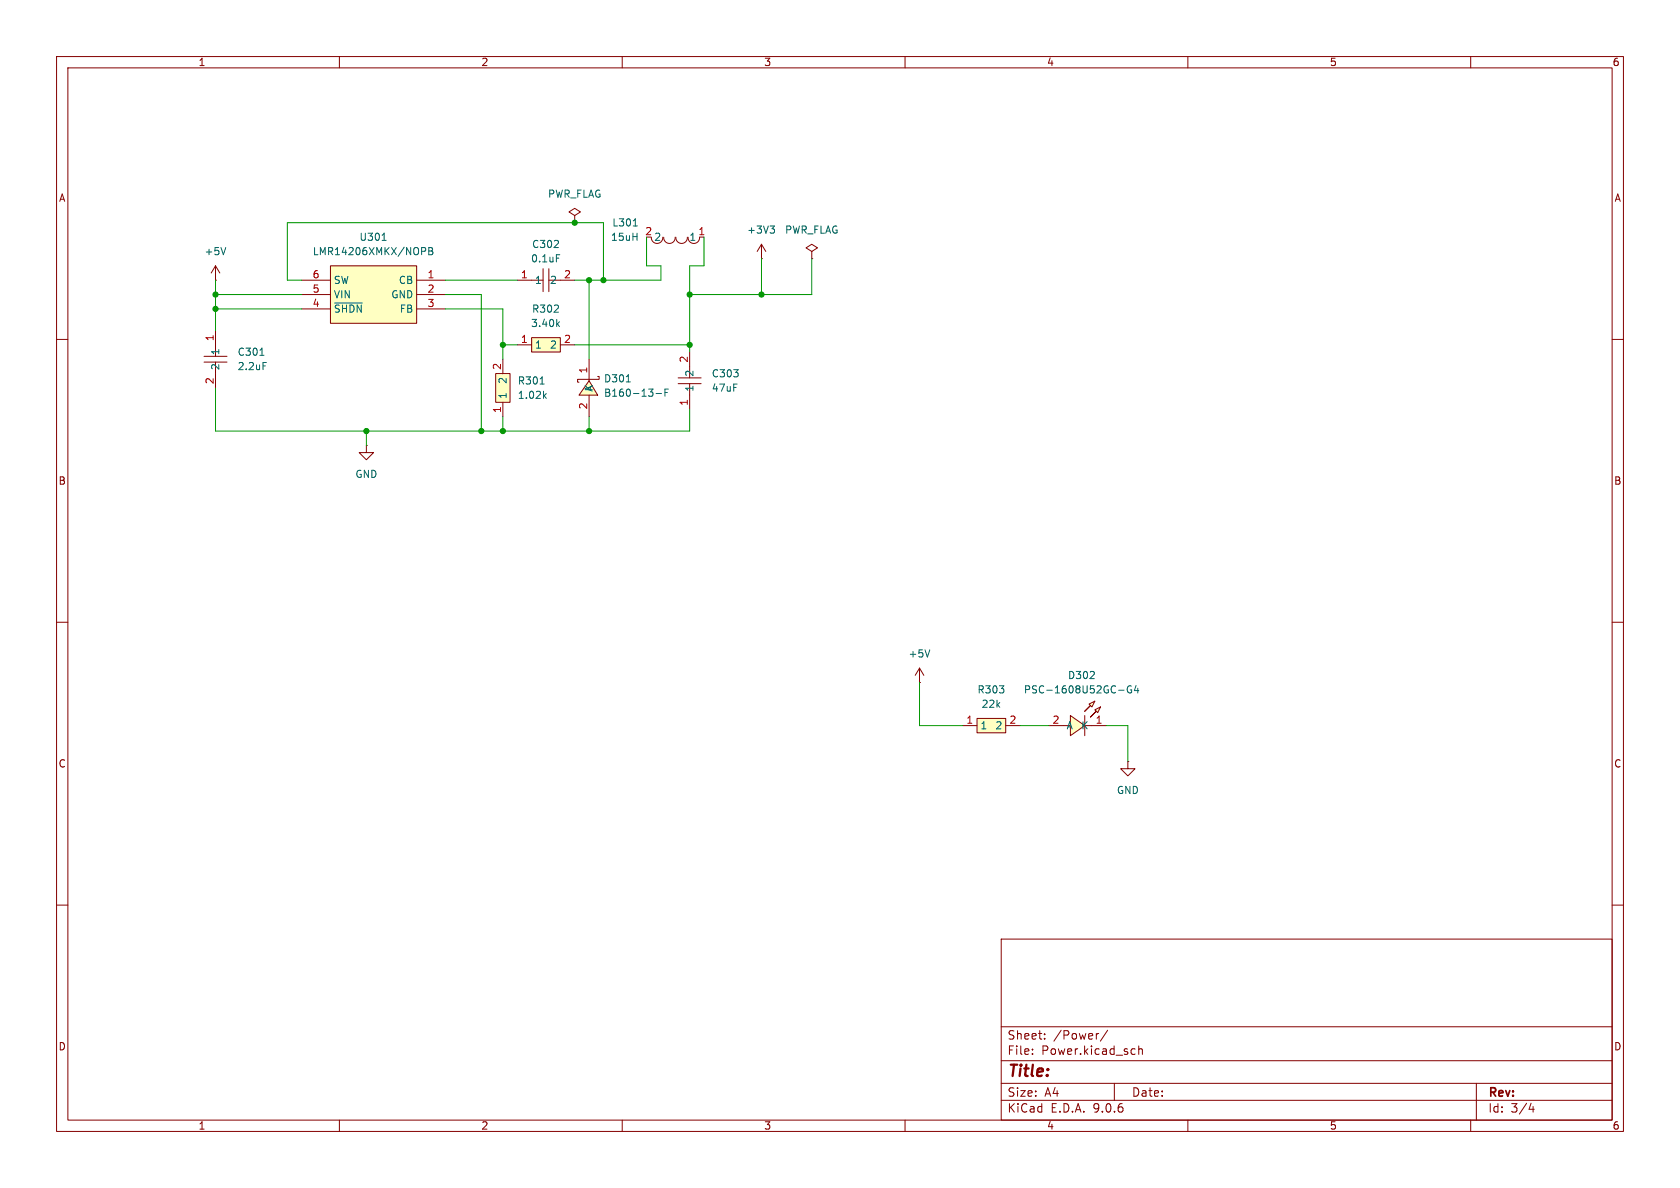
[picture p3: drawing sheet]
<svg xmlns="http://www.w3.org/2000/svg" width="297mm" height="210mm" viewBox="0 0 297 210" stroke-linecap="round" stroke-linejoin="round" font-family="sans-serif">
<g fill="none" stroke="#840000" stroke-width=".18">
<path d="M10 10h277v190h-277zM12 12h273v186h-273zM60 10v2M110 10v2M160 10v2M210 10v2M260 10v2M10 60h2M64.8 78.7v1.3h1.2l-1.2 1.3-1.3-1.3h1.3M64.8 78.7h.1M119.9 66.8h4M119.9 67.8h4"/>
<path d="M121.9 62.2v4.6M121.9 67.8v4.6M285 60h2M10 110h2M162.6 118.1l-.8 1.3M162.6 118.1l.7 1.3M162.6 118.1v2.6M285 110h2M162.6 120.7h.1M10 160h2M177 166h108v32h-108zM285 160h2"/>
<path d="M60 198v2M110 198v2M160 198v2M177 194.5h108M177 191.5h108M177 187.5h108M177 181.5h108M182.5 186.3v.1M182.5 185.5v.1M184.7 183.6v.1M184.7 182.8v.1M194.2 182.7l-.2 .1"/>
<path d="M195.8 182.1l-1.3 2M197 191.5v3M200.2 185.4l.5 .1M200.7 186.3l-.5 .1M201.3 185.5l.2-.1 .4 .1 .1 .9M201.3 184.9v1.5M210 198v2M260 198v2M261 191.5v6.5M270.7 195l-.4 1.1h.9M271 195.6v1"/>
</g>
<path d="M164.4 114.9l-.4 1.2" fill="none" stroke="#006464" stroke-width=".18"/>
<path d="M104.1 67.3l1.6 2.6h-3.3z" fill="#ffffc2"/>
<path d="M115.1 41.9a1.01 1.01 0 0 0 1.1 1.1 1.01 1.01 0 0 0 1-1.1M117.3 41.9a1.01 1.01 0 0 0 1.1 1.1 1.01 1.01 0 0 0 1-1.1M119.5 41.9a1.01 1.01 0 0 0 1 1.1 1.01 1.01 0 0 0 1-1.1M121.6 41.9a1.01 1.01 0 0 0 1.1 1.1 1.01 1.01 0 0 0 1-1.1M104.1 67.3l1.6 2.6h-3.3zM104.1 63.5v3.8M104.1 69.9v3.8M105.7 66.6h.2v.5h-3.8v.5h.3" fill="none" stroke="#840000" stroke-width=".18"/>
<path d="M112 39.9h.7M110.7 67.5h.7M116 69.6h1M117.6 69.4h.4M118.2 68.8h-.6v1.2" fill="none" stroke="#006464" stroke-width=".18"/>
<g fill="#ffffc2">
<path d="M193.6 125.5l1-.5-.5 1z"/>
<path d="M192.5 124.5l1.1-.5-.6 1z"/>
<path d="M193.8 125.7l-1 1.1z"/>
<path d="M191.8 125.7l1-1z"/>
<path d="M189.2 126.5l2.6 1.8-2.6 1.8z"/>
</g>
<path d="M185.4 128.3h2.6M189.2 126.5l2.6 1.8-2.6 1.8zM191.8 125.7l1-1-1 1M191.8 126.5v3.6M191.8 128.3h3.8M192.5 124.5l1.1-.5-.6 1zM192.8 126.8l1-1.1-1 1.1M193.6 125.5l1-.5-.5 1z" fill="none" stroke="#840000" stroke-width=".18"/>
<path d="M197.8 122h.9M200 121.3a.59 .59 0 0 0-.7 .6 .59 .59 0 0 0 .7 .5l.1-.4h-.3M200.8 121.2l-.3 .9h.8M201.1 121.7v.8" fill="none" stroke="#006464" stroke-width=".18"/>
<path d="M172.7 127h5.1v2.5h-5.1z" fill="#ffffc2"/>
<path d="M134.6 45.7h.1M134.6 43.2l-.7 1.3M134.6 43.2l.8 1.3M134.6 43.2v2.5M143.5 44.5l1-.7-1-.6-1 .6 1 .7v1.2M143.5 45.7h.1M170.2 128.3h2.5M172.7 127h5.1v2.5h-5.1zM177.8 128.3h2.5M199.4 134.6v1.3h1.3l-1.3 1.3-1.3-1.3h1.3M199.4 134.6h.1" fill="none" stroke="#840000" stroke-width=".18"/>
<path d="M136.1 39.9h.8l-.4 .5M136.7 40.4l.2 .3v.3l-.2 .2" fill="none" stroke="#006464" stroke-width=".18"/>
<path d="M87.6 66h2.6v5.1h-2.6z" fill="#ffffc2"/>
<path d="M38.1 58.4v4.6M36.1 63h4M36.1 64h4M38.1 64v4.6M87.6 66h2.6v5.1h-2.6zM88.9 63.5v2.5M88.9 71.1v2.6" fill="none" stroke="#840000" stroke-width=".18"/>
<path d="M46 62.8h.7M46.5 64.1h.6M95.5 67.9h.7M96.2 69.9l.4 .5M96.6 69.6l-.5 .5" fill="none" stroke="#006464" stroke-width=".18"/>
<path d="M58.4 47h15.3v10.2h-15.3z" fill="#ffffc2"/>
<g fill="none" stroke="#840000" stroke-width=".18">
<path d="M101.6 38.1l1-.6-1-.7-1 .7 1 .6v1.3M101.6 39.4h.1M38.1 49.5h.1M38.1 47l-.8 1.3M38.1 47l.8 1.3M38.1 47v2.5M53.3 49.5h5.1M53.3 52.1h5.1M53.3 54.6h5.1M58.4 47h15.3v10.2h-15.3zM73.7 49.5h5M73.7 52.1h5"/>
<path d="M73.7 54.6h5"/>
</g>
<path d="M39.9 43.8l-.4 1.2M59.2 53.6h4.8M67.6 42.5h.7M74.5 43.8h.5l.3 .2-.2 .4h-.6M75.8 43.8h.4l.3 .2-.3 .4 .3 .1v.3l-.2 .2h-.5zM75.8 44.4h.4" fill="none" stroke="#006464" stroke-width=".18"/>
<path d="M94 59.7h5.1v2.5h-5.1z" fill="#ffffc2"/>
<path d="M91.4 49.5h4.6M94 59.7h5.1v2.5h-5.1zM96 47.5v4.1M97 49.5h4.6M97 47.5v4.1M91.4 61h2.6M99.1 61h2.5" fill="none" stroke="#840000" stroke-width=".18"/>
<path d="M98.4 45h.6M98.5 57.2l.4 .5M98.9 56.9l-.5 .5" fill="none" stroke="#006464" stroke-width=".18"/>
<g fill="none" stroke="#009600" stroke-width=".18">
<path d="M38.1 52.1h15.2M38.1 49.5v8.9M38.1 54.6h15.2M53.3 49.5h-2.5v-10.1h55.9v10.1M78.7 49.5h12.7M78.7 52.1h6.4v24.1M78.7 54.6h10.2v8.9M104.1 49.5v14M114.3 41.9v5.1h2.5v2.5h-15.2M124.5 41.9v5.1h-2.6v15.2M134.6 45.7v6.4M143.5 45.7v6.4h-21.6"/>
<path d="M38.1 68.6v7.6h83.8v-3.8M64.8 76.2v2.5M88.9 61h2.5M88.9 73.7v2.5M101.6 61h20.3M104.1 73.7v2.5M162.6 120.7v7.6h7.6M180.3 128.3h5.1M195.6 128.3h3.8v6.3"/>
</g>
<g fill="#009600" stroke="#009600" stroke-width=".18">
<circle cx="101.6" cy="39.4" r=".46"/>
<circle cx="134.6" cy="52.1" r=".46"/>
<circle cx="121.9" cy="61" r=".46"/>
<circle cx="121.9" cy="52.1" r=".46"/>
<circle cx="106.7" cy="49.5" r=".46"/>
<circle cx="104.1" cy="76.2" r=".46"/>
<circle cx="88.9" cy="76.2" r=".46"/>
<circle cx="64.8" cy="76.2" r=".46"/>
<circle cx="104.1" cy="49.5" r=".46"/>
<circle cx="38.1" cy="52.1" r=".46"/>
<circle cx="38.1" cy="54.6" r=".46"/>
<circle cx="88.9" cy="61" r=".46"/>
<circle cx="85.1" cy="76.2" r=".46"/>
</g>
<text font-size="2.8" fill="#840000" x="178" y="190.9">Title:</text>
<g font-size="2.1" fill="#840000">
<text x="178" y="184">Sheet:</text>
<text x="186.2" y="184">/Power/</text>
<text x="178" y="186.7">File:</text>
<text x="184.1" y="186.7">Power.kicad_sch</text>
<text x="178" y="196.9">KiCad</text>
<text x="178" y="194.1">Size:</text>
<text x="184.7" y="194.1">A4</text>
<text x="185.7" y="196.9">E.D.A.</text>
<text x="193.3" y="196.9">9.0.6</text>
<text x="200" y="194.1">Date:</text>
<text x="263" y="194.3">Rev:</text>
<text x="263" y="196.9">Id:</text>
<text x="267.1" y="196.9">3/4</text>
</g>
<g font-size="1.8" fill="#840000">
<text x="35" y="11.9">1</text>
<text x="85" y="11.9">2</text>
<text x="135" y="11.9">3</text>
<text x="185" y="11.9">4</text>
<text x="235" y="11.9">5</text>
<text x="285" y="11.9">6</text>
<text x="10.3" y="35.9">A</text>
<text x="285.3" y="35.9">A</text>
<text x="10.3" y="85.9">B</text>
<text x="285.3" y="85.9">B</text>
<text x="10.3" y="135.9">C</text>
<text x="285.3" y="135.9">C</text>
<text x="10.3" y="185.9">D</text>
<text x="285.3" y="185.9">D</text>
<text x="35" y="199.9">1</text>
<text x="85" y="199.9">2</text>
<text x="135" y="199.9">3</text>
<text x="185" y="199.9">4</text>
<text x="235" y="199.9">5</text>
<text x="285" y="199.9">6</text>
</g>
<g font-size="1.8" fill="#006464">
<text x="96.8" y="35.2">PWR_FLAG</text>
<text x="108.2" y="40.2">L301</text>
<text x="132" y="41.5">+3V3</text>
<text x="138.7" y="41.5">PWR_FLAG</text>
<text x="36.1" y="45.3">+5V</text>
<text x="55.2" y="45.3">LMR14206XMKX/NOPB</text>
<text x="63.5" y="42.8">U301</text>
<text x="93.8" y="46.6">0.1uF</text>
<text x="94" y="44">C302</text>
<text x="107.9" y="42.8">15uH</text>
<text x="115.6" y="42.8">2</text>
<text x="121.8" y="42.8">1</text>
<text x="58.9" y="50.4">SW</text>
<text x="58.9" y="52.9">VIN</text>
<text x="69.1" y="52.9">GND</text>
<text x="70.4" y="50.4">CB</text>
<text x="94.5" y="50.4">1</text>
<text x="97.1" y="50.4">2</text>
<text x="58.9" y="55.5">~{SHDN}</text>
<text x="70.6" y="55.5">FB</text>
<text x="93.8" y="58">3.40k</text>
<text x="94" y="55.5">R302</text>
<text x="39" y="65.5" transform="rotate(-90 39 65.5)">2</text>
<text x="39" y="62.9" transform="rotate(-90 39 62.9)">1</text>
<text x="41.9" y="63.1">C301</text>
<text x="41.9" y="65.6">2.2uF</text>
<text x="94.5" y="61.8">1</text>
<text x="97.1" y="61.8">2</text>
<text x="89.8" y="70.6" transform="rotate(-90 89.8 70.6)">1</text>
<text x="89.8" y="68" transform="rotate(-90 89.8 68)">2</text>
<text x="91.4" y="68.2">R301</text>
<text x="91.4" y="70.7">1.02k</text>
<text x="105" y="69.3" transform="rotate(-90 105 69.3)">K</text>
<text x="106.7" y="67.8">D301</text>
<text x="106.7" y="70.3">B160-13-F</text>
<text x="122.8" y="69.3" transform="rotate(-90 122.8 69.3)">1</text>
<text x="122.8" y="66.7" transform="rotate(-90 122.8 66.7)">2</text>
<text x="125.7" y="66.9">C303</text>
<text x="125.7" y="69.4">47uF</text>
<text x="62.7" y="84.7">GND</text>
<text x="160.5" y="116.4">+5V</text>
<text x="172.7" y="122.8">R303</text>
<text x="173.4" y="125.3">22k</text>
<text x="180.9" y="122.8">PSC-1608U52GC-G4</text>
<text x="188.7" y="120.2">D302</text>
<text x="173.2" y="129.1">1</text>
<text x="175.9" y="129.1">2</text>
<text x="188.5" y="129.1">A</text>
<text x="191.1" y="129.1">K</text>
<text x="197.4" y="140.6">GND</text>
</g>
<g font-size="1.8" fill="#a90000">
<text x="114" y="41.7">2</text>
<text x="123.4" y="41.7">1</text>
<text x="55.2" y="49.3">6</text>
<text x="55.2" y="51.8">5</text>
<text x="75.5" y="49.3">1</text>
<text x="75.5" y="51.8">2</text>
<text x="92" y="49.3">1</text>
<text x="99.6" y="49.3">2</text>
<text x="55.2" y="54.4">4</text>
<text x="75.5" y="54.4">3</text>
<text x="37.8" y="60.4" transform="rotate(-90 37.8 60.4)">1</text>
<text x="88.6" y="65.5" transform="rotate(-90 88.6 65.5)">2</text>
<text x="92" y="60.7">1</text>
<text x="99.6" y="60.7">2</text>
<text x="121.7" y="64.2" transform="rotate(-90 121.7 64.2)">2</text>
<text x="37.8" y="68" transform="rotate(-90 37.8 68)">2</text>
<text x="103.9" y="66.1" transform="rotate(-90 103.9 66.1)">1</text>
<text x="121.7" y="71.8" transform="rotate(-90 121.7 71.8)">1</text>
<text x="88.6" y="73.1" transform="rotate(-90 88.6 73.1)">1</text>
<text x="103.9" y="72.5" transform="rotate(-90 103.9 72.5)">2</text>
<text x="170.7" y="128">1</text>
<text x="178.4" y="128">2</text>
<text x="186" y="128">2</text>
<text x="193.6" y="128">1</text>
</g>
</svg>
